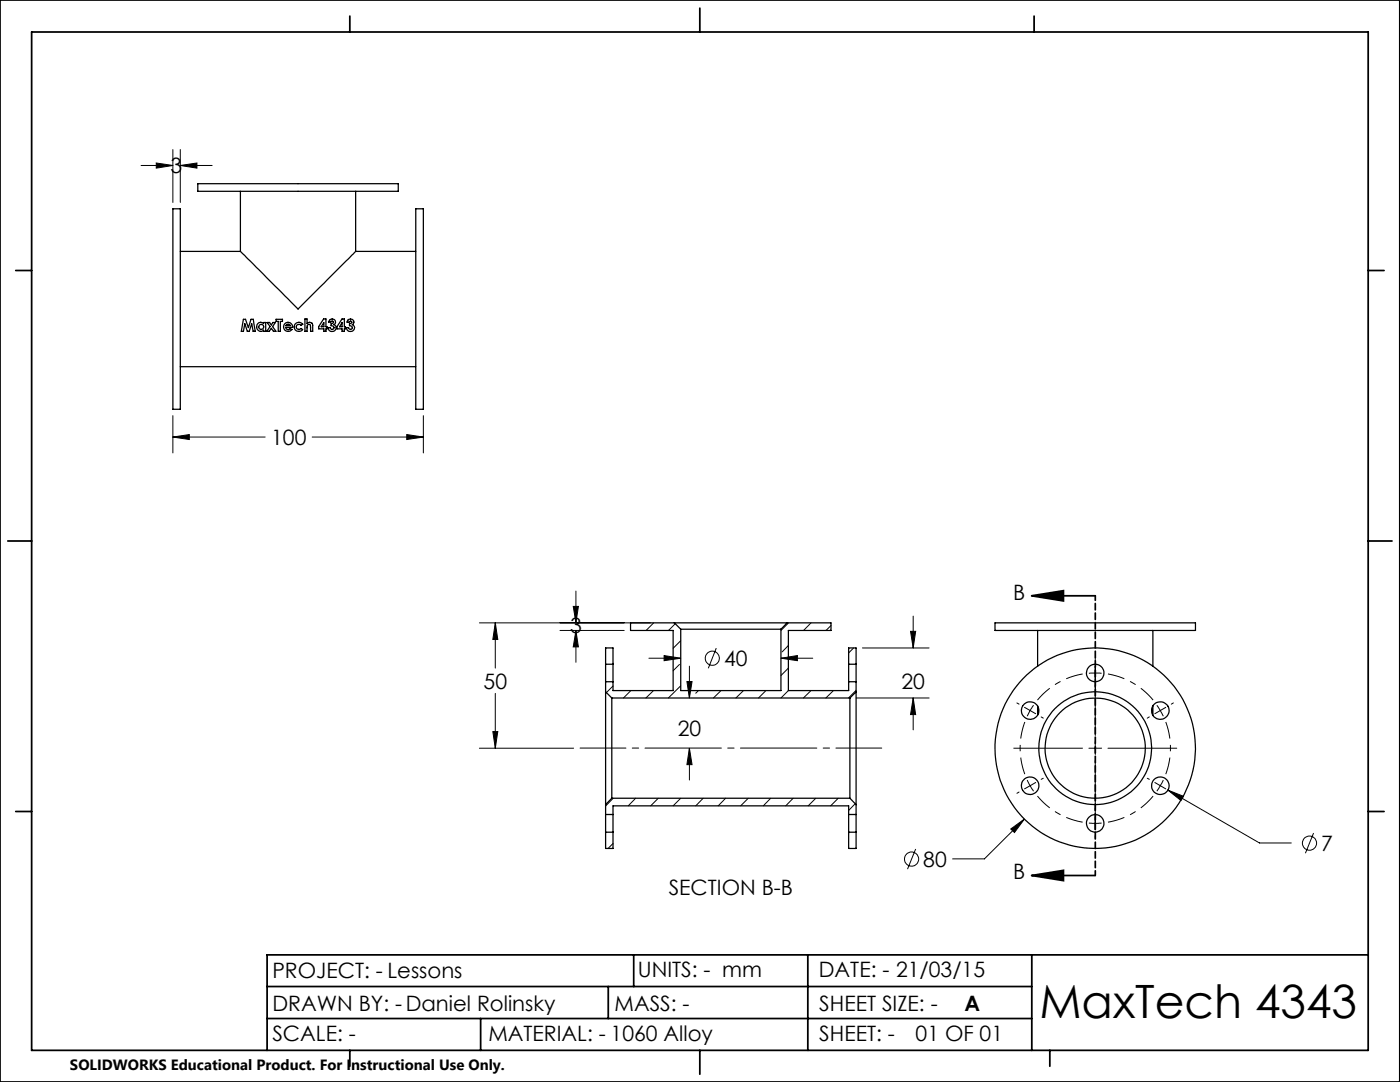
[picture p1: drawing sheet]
<svg xmlns="http://www.w3.org/2000/svg" width="279mm" height="216mm" viewBox="0 0 279 216" stroke-linecap="round" stroke-linejoin="round" font-family="sans-serif">
<g fill="none" stroke="#000" stroke-width=".2">
<path d="M28.2 33h6.3M31.2 32.5l3.3 .5-3.3 .5zM34.5 29.8v10.6M36 33l3.3-.5v1zM36 29.8v10.6M36 33h6.3M34.5 87.2l3.3-.5v1zM34.5 82.9v7.5M34.5 87.2h18.4M62.3 87.2h22.2M81.2 86.7l3.3 .5-3.3 .5zM84.5 82.9v7.5"/>
<path d="M114.9 117.9v6.4M95.7 124.3h34.2M98.8 124.3l.5 3.3h-.9zM98.8 124.3v9M98.8 138.4v10.9M111.8 125.8h12.8M114.4 121h1l-.5 3.3zM114.9 125.8l.5 3.3h-1zM114.9 125.8v6.4M121 129.3l-.1 .1M122.3 136.9l-1.3 1.3M122.3 132.4l-.1 .1"/>
<path d="M125.9 137.8l-1.5 1.5M125.9 124.3l-.1 .1M129.5 131.3h6.4M130.4 137.8l-1.5 1.5M130.5 124.3l-1.6 1.5M132.5 130.8l3.4 .5-3.4 .5zM134.8 124.5l-1.4 1.3M135.6 132.6l-1.3 1.2M135.9 127.8l-1.6 1.6M135.9 136.8l-2.5 2.5M137.1 136h1l-.5 3.3zM137.6 132.9v6.4"/>
<path d="M139.4 137.8l-.5 .5M142.9 129.3l-1.5 4.1M143.9 137.8l-1.5 1.5M148.4 137.8l-1.5 1.5M152.9 137.8l-1.5 1.5M155.9 131.3l3.2-.5v1zM155.9 131.3h6.3M157.3 128.8l-1.2 1.3M157.3 133.3l-1.4 1.5M157.3 137.8l-1.4 1.5M157.4 124.3l-1.5 1.5M161.9 124.3l-1.5 1.5"/>
<path d="M161.9 137.8l-1.6 1.5M165.8 124.8l-.9 1M166.3 137.8l-1.5 1.5M170.4 129.3l-1 1M170.9 137.8l-1.6 1.5M170.9 139.3h14.5M172.1 129.3h13.3M181.7 126h1l-.5 3.3zM182.2 139.3l.5 3.3h-1zM182.2 122.9v6.4M182.2 139.3v6.3M217.3 134.3h2.6"/>
<path d="M218.6 131.3v.5M218.6 133v13.8M95.7 149.3h18.8M98.4 146h.9l-.5 3.3zM122.4 159.3l-1.5 1.5M126.9 159.3l-1.5 1.5M131.4 159.3l-1.5 1.5M135.9 159.3l-1.6 1.5M137.6 149.3l.5 3.3h-1zM137.6 149.3v6.3M140.3 159.3l-1.4 1.5M144.8 159.3l-1.5 1.5"/>
<path d="M149.3 159.3l-1.5 1.5M153.8 159.3l-1.5 1.5M158.3 159.3l-1.5 1.5M162.8 159.3l-1.5 1.5M167.3 159.3l-1.5 1.5M202.3 149.3h13.7M203 140.3l.4 .2M203.4 158l-.4 .3M204.5 141.1l1.1 .7M205 155.6l.6 1.2M205.6 156.8l.7 1.1M205.6 141.8l-.6 1.1"/>
<path d="M205.6 156.8l-1.1 .6M205.6 141.8l1.1 .6M206.3 140.7l-.7 1.1M206.7 156.1l-1.1 .7M207.8 143.1l.4 .2M208.2 155.3l-.4 .2M217.3 149.3h2.6M218.6 148v2.6M218.6 151.8v13.8M221.1 149.3h13.7M229 155.3l.4 .2M229.4 143.1l-.4 .2"/>
<path d="M230.5 156.1l2.2 1.3M230.9 140.7l1.3 2.2M232.2 155.6l-1.3 2.3M232.7 141.1l-2.2 1.3M233.1 157.7l3.1 1.2-.5 .8zM233.1 157.7l18.3 10.5h6.3M233.8 158l.4 .3M234.2 140.3l-.4 .2M122.3 168.3l-.9 1M169.5 166.1l-.1 .1M170.7 160.4l-1.3 1.3M170.9 169.2l-.2 .1"/>
<path d="M182.7 169.4l-1.6 4M201.7 165.4l2.7-2-1.9 2.7zM204.4 163.4l-7.9 8h-6.4M217.3 164.2h2.6M218.6 166.8v.5M262.1 166.2l-1.6 4.1"/>
<circle cx="142.2" cy="131.3" r="1.41"/>
<circle cx="181.9" cy="171.4" r="1.41"/>
<circle cx="261.3" cy="168.2" r="1.41"/>
</g>
<path d="M216.1 134.5a15 15 0 0 0-9.1 5.2M230.1 139.7a15 15 0 0 0-9-5.2M204.5 144.1a15 15 0 0 0 0 10.4M207 158.9a15 15 0 0 0 9.1 5.2M232.7 154.5a15 15 0 0 0 0-10.4M221.1 164.1a15 15 0 0 0 9-5.2" fill="none" stroke="#000" stroke-width=".2" stroke-dasharray="15.2 1.3 1.3 1.3" stroke-dashoffset="11.8" stroke-linecap="butt"/>
<g fill="none" stroke="#000" stroke-width=".35">
<path d="M0 0h279.4v215.9h-279.4zM6.3 6.4h266.7v203.2h-266.7zM69.8 3.2v3.2M139.7 1.6v4.8M206.4 3.2v3.2M3.1 54h3.2M273 54h3.2M1.6 107.9h4.7M205.9 118.9l6.3-1v2zM205.9 118.9h12.7M273 107.9h4.8M3.1 161.9h3.2"/>
<path d="M205.9 174.7l6.3-1v2zM205.9 174.7h12.7M273 161.9h3.2M53.3 196.9h152.6M121.4 196.9v6.3M126.5 190.5v6.4M161.2 190.5v19.1M205.9 190.5v19.1M273 190.5h-219.7v19.1M53.3 203.2h152.6M69.8 209.6v3.2M95.9 203.2v6.4"/>
<path d="M139.7 209.6v4.7M209.5 209.6v3.2"/>
</g>
<path d="M176 149.3h-60.2" fill="none" stroke="#000" stroke-width=".2" stroke-dasharray="15.2 1.3 1.3 1.3" stroke-dashoffset="6.1"/>
<path d="M218.6 118.9v55.8" fill="none" stroke="#000" stroke-width=".35" stroke-dasharray="1.3 .6" stroke-dashoffset=".4"/>
<g fill="#000">
<path d="M36 33l3.3-.5v1zM31.2 32.5l3.3 .5-3.3 .5zM34.5 87.2l3.3-.5v1zM81.2 86.7l3.3 .5-3.3 .5zM201.7 165.4l.8 .7 1.9-2.7zM233.1 157.7l2.6 2 .5-.8zM137.6 149.3l.5 3.3h-1zM137.1 136h1l-.5 3.3zM182.2 139.3l.5 3.3h-1zM181.7 126h1l-.5 3.3zM98.4 146h.9l-.5 3.3zM98.8 124.3l.5 3.3h-.9zM114.9 125.8l.5 3.3h-1zM114.4 121h1l-.5 3.3zM132.5 130.8l3.4 .5-3.4 .5zM155.9 131.3l3.2-.5v1z"/>
<path d="M205.9 118.9l6.3-1v2zM205.9 174.7l6.3-1v2z"/>
</g>
<g fill="none" stroke="#000" stroke-width=".25">
<path d="M39.5 36.7h40v1.5h-40zM48 38.2v12M71 38.2v12M34.5 41.7h1.5v40h-1.5zM36 50.2h12M48 50.2l11.5 11.5 11.5-11.5M71 50.2h12M83 41.7h1.5v40h-1.5zM36 73.2h47M48.6 63.7h.4l.6 1.7 .5-1.7h.5l.3 2.4h-.4l-.3-1.5-.5 1.5h-.3l-.5-1.5-.3 1.5h-.4zM51.4 64.6l.6-.3 .6 .3v-.3h.4v1.8h-.4v-.2a.88 .88 0 0 1-1.2-.1 .88 .88 0 0 1 0-1.2zM53.3 64.3h.5l.4 .5 .3-.5h.5l-.6 .9 .7 .9h-.5l-.4-.6-.5 .6h-.5l.7-.9z"/>
<path d="M55.1 63.7h1.3v.4h-.4v2h-.5v-2h-.4zM56.8 64.6a.91 .91 0 0 1 1.1-.2 .91 .91 0 0 1 .5 .9h-1.4a.51 .51 0 0 0 .4 .4 .51 .51 0 0 0 .5-.1l.4 .2a.93 .93 0 0 1-1.4 .1 .93 .93 0 0 1-.1-1.3zM57.2 64.8l.5-.1 .3 .3h-1zM58.8 64.7a.98 .98 0 0 1 1.6 0l-.3 .2a.53 .53 0 0 0-.8-.1 .53 .53 0 0 0 0 .8 .53 .53 0 0 0 .8-.1l.3 .3a.93 .93 0 0 1-1.3 .2 .93 .93 0 0 1-.3-1.3zM60.9 63.6h.4v1a.7 .7 0 0 1 .9-.1 .7 .7 0 0 1 .2 .9v.7h-.4l-.1-1.2a.36 .36 0 0 0-.4-.1 .36 .36 0 0 0-.2 .4v.9h-.4zM64.6 63.6h.5v.6a.9 .9 0 0 0 .2 1.1v.3h-.2v.5h-.5v-.5h-1v-.4zM64.6 64.4v.8h-.5zM65.8 63.9a.63 .63 0 0 1 1-.1 .63 .63 0 0 1-.2 1 .77 .77 0 0 1 0 1.3 .77 .77 0 0 1-1.1-.7h.4a.37 .37 0 0 0 .4 .4 .37 .37 0 0 0 .3-.4 .37 .37 0 0 0-.3-.4h-.2v-.4l.3-.1 .1-.2a.27 .27 0 0 0-.2-.2 .27 .27 0 0 0-.3 .2h-.4zM68.3 64.4v.8h-.5zM68.3 63.6h.4v.6a.9 .9 0 0 0 .2 1.1v.3h-.2v.5h-.4v-.5h-1v-.4zM69.4 63.9a.63 .63 0 0 1 1-.1 .63 .63 0 0 1-.1 1 .77 .77 0 0 1 0 1.3 .77 .77 0 0 1-1.2-.7h.5a.36 .36 0 0 0 .3 .3 .36 .36 0 0 0 .4-.3 .36 .36 0 0 0-.3-.4h-.3v-.4l.5-.1v-.2a.27 .27 0 0 0-.2-.2 .27 .27 0 0 0-.3 .2h-.4zM120.9 132.5v3.5"/>
<path d="M120.9 138v22.5M120.9 132.5v-3.2h1.4v3.2M120.9 136v2M120.9 132.5h1.4M120.9 136h1.4M120.9 138l1.2 1.3M122.1 139.3v20M122.1 139.3h47.5M122.3 132.5v3.5M134.6 124.3h22.5M134.6 124.3h-8.8v1.5h8.5v12h-12v-1.8M134.6 124.3l1.3 1.3"/>
<path d="M135.9 125.6h20M135.9 125.6v12.2h20v-12.2M157.1 124.3h8.7v1.5h-8.5v12h12.1v-1.8M157.1 124.3l-1.2 1.3M169.4 132.5v3.5M169.4 132.5v-3.2h1.5v3.2M169.4 132.5h1.5M169.4 136h1.5M169.6 139.3v20M170.9 138v22.5M170.9 132.5v3.5M170.9 136v2"/>
<path d="M170.9 138l-1.3 1.3M198.6 124.3h40v1.5h-40zM207.1 125.8v7.1M230.1 125.8v7.1M122.1 159.3l-1.2 1.2M122.1 159.3h47.5M169.6 159.3l1.3 1.2M207.1 140.9v1.8M230.1 140.9v1.8M120.9 162.5v3.6M120.9 166.1v3.2h1.4v-3.2M120.9 166.1h1.4"/>
<path d="M120.9 162.5h1.4M120.9 160.5v2M122.3 162.5v3.6M122.3 162.5v-1.7h47.1v1.7M169.4 162.5v3.6M169.4 166.1v3.2h1.5v-3.2M169.4 166.1h1.5M169.4 162.5h1.5M170.9 162.5v3.6M170.9 160.5v2"/>
<circle cx="52.1" cy="65.2" r=".5"/>
<circle cx="218.6" cy="134.3" r="1.75"/>
<circle cx="205.6" cy="156.8" r="1.74"/>
<circle cx="205.6" cy="141.8" r="1.74"/>
<circle cx="218.6" cy="149.3" r="11.2"/>
<circle cx="218.6" cy="149.3" r="20"/>
<circle cx="218.6" cy="149.3" r="10"/>
<circle cx="231.6" cy="141.8" r="1.76"/>
<circle cx="231.6" cy="156.8" r="1.75"/>
<circle cx="218.6" cy="164.3" r="1.75"/>
</g>
<text font-size="9.2" x="207.4" y="203.1">MaxTech 4343</text>
<g font-size="4.2">
<text x="34" y="34.6">3</text>
<text x="54.1" y="88.8">100</text>
<text x="202.2" y="119.6">B</text>
<text x="113.8" y="126.4">3</text>
<text x="96.5" y="137.4">50</text>
<text x="144.5" y="132.9">40</text>
<text x="179.9" y="137.4">20</text>
<text x="135.3" y="146.8">20</text>
<text x="184.3" y="173">80</text>
<text x="263.7" y="169.8">7</text>
<text x="133.5" y="178.6">SECTION B-B</text>
<text x="202.2" y="175.4">B</text>
<text x="54.4" y="195.1">PROJECT: - Lessons</text>
<text x="127.3" y="195">UNITS: - mm</text>
<text x="163.4" y="195">DATE: - 21/03/15</text>
<text x="54.4" y="201.7">DRAWN BY: -Daniel Rolinsky</text>
<text x="122.6" y="201.7">MASS: -</text>
<text x="163.5" y="201.7">SHEET SIZE: -</text>
<text x="192.5" y="201.7">A</text>
<text x="54.4" y="207.7">SCALE: -</text>
<text x="97.5" y="207.7">MATERIAL: - 1060 Alloy</text>
<text x="163.5" y="207.7">SHEET: -</text>
<text x="182.7" y="207.7">01 OF 01</text>
</g>
<text font-size="3" x="14" y="213.5">SOLIDWORKS Educational Product. For Instructional Use Only.</text>
</svg>
